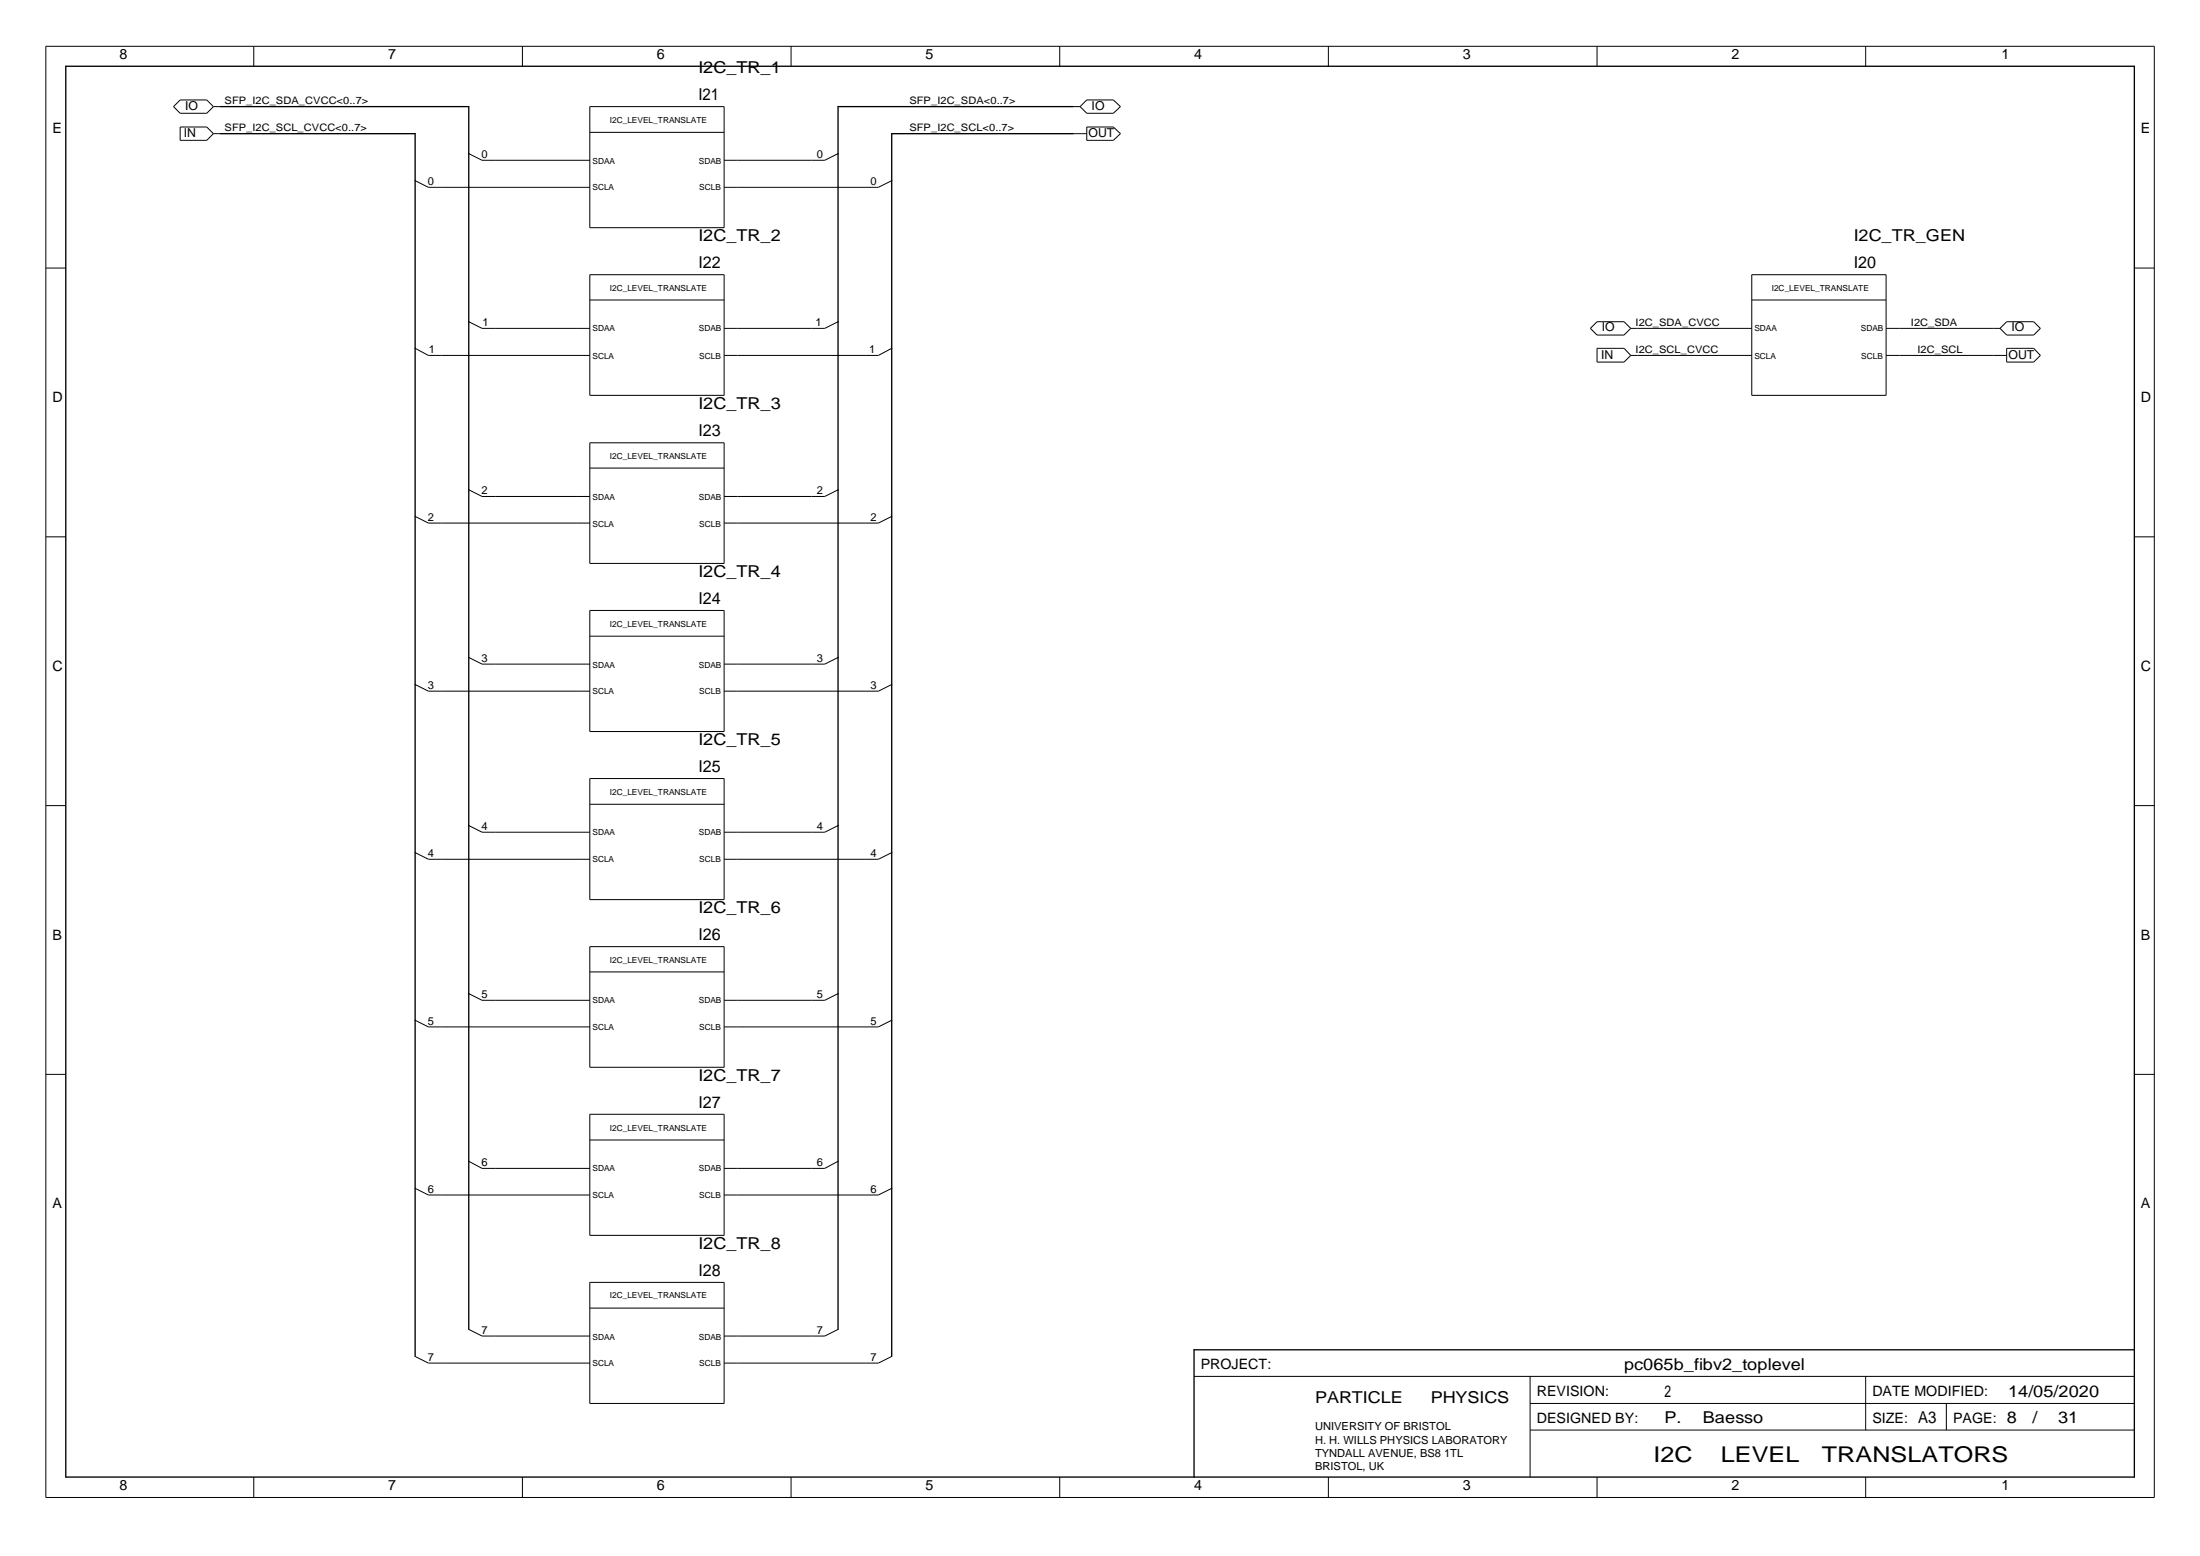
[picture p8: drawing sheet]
<svg xmlns="http://www.w3.org/2000/svg" width="420mm" height="297mm" viewBox="0 0 420 297" stroke-linecap="round" stroke-linejoin="round" font-family="sans-serif">
<g fill="none" stroke="#000" stroke-width=".19">
<path d="M8.8 8.8h402.6v277.1h-402.6zM48.5 8.8v3.8M99.8 8.8v3.8M151.1 8.8v3.8M202.4 8.8v3.8M253.7 8.8v3.8M305 8.8v3.8M356.3 8.8v3.8M33.1 20.4l1.3-1.3h5.1l1.3 1.3-1.3 1.2h-5.1zM34.4 24.2h5.1l1.3 1.3-1.3 1.3h-5.1zM40.8 20.4h1.3M40.8 25.5h1.3"/>
<path d="M79.3 34.5l2.5 1.3h30.8M89.5 29.3l2.6 1.3h20.5M112.6 20.4h25.7v23.1h-25.7zM112.6 25.3h25.7M160.1 29.3l-2.6 1.3h-19.2M170.3 34.5l-2.5 1.3h-29.5M204.9 20.4h1.4M204.9 25.5h2.7M206.3 20.4l1.3-1.3h5l1.4 1.3-1.4 1.2h-5zM207.6 24.2h5l1.4 1.3-1.4 1.3h-5zM8.8 51.2h3.8M112.6 52.4h25.7v23.1h-25.7z"/>
<path d="M112.6 57.3h25.7M334.6 52.4h25.6v23.1h-25.6zM334.6 57.3h25.6M407.6 51.2h3.8M79.3 66.5l2.5 1.4h30.8M89.5 61.4l2.6 1.3h20.5M160.1 61.4l-2.6 1.3h-19.2M170.3 66.5l-2.5 1.4h-29.5M303.7 62.7l1.3-1.3h5.2l1.2 1.3-1.2 1.3h-5.2zM305 66.5h5.2l1.2 1.4-1.2 1.2h-5.2zM311.4 67.9h23.2M311.4 62.7h23.2"/>
<path d="M360.2 67.9h23M360.2 62.7h21.8M383.2 66.5h5.2l1.3 1.4-1.3 1.2h-5.2zM383.2 61.4h5.2l1.3 1.3-1.3 1.3h-5.2l-1.2-1.3zM79.3 98.6l2.5 1.3h30.8M89.5 93.5l2.6 1.3h20.5M112.6 84.5h25.7v23.1h-25.7zM112.6 89.4h25.7M160.1 93.5l-2.6 1.3h-19.2M170.3 98.6l-2.5 1.3h-29.5M8.8 102.5h3.8M112.6 116.5h25.7v23.1h-25.7z"/>
<path d="M407.6 102.5h3.8M79.3 130.7l2.5 1.2h30.8M89.5 125.5l2.6 1.3h20.5M112.6 121.4h25.7M160.1 125.5l-2.6 1.3h-19.2M170.3 130.7l-2.5 1.2h-29.5M8.8 153.8h3.8M89.5 157.6l2.6 1.3h20.5M112.6 148.6h25.7v23.1h-25.7zM112.6 153.5h25.7M160.1 157.6l-2.6 1.3h-19.2M407.6 153.8h3.8"/>
<path d="M79.3 162.8l2.5 1.2h30.8M170.3 162.8l-2.5 1.2h-29.5M79.3 194.8l2.5 1.2h30.8M89.5 189.7l2.6 1.3h20.5M112.6 180.7h25.7v23h-25.7zM112.6 185.5h25.7M160.1 189.7l-2.6 1.3h-19.2M170.3 194.8l-2.5 1.2h-29.5M8.8 205.1h3.8M112.6 212.7h25.7v23.1h-25.7zM112.6 217.6h25.7M407.6 205.1h3.8"/>
<path d="M79.3 226.9l2.5 1.2h30.8M89.5 221.7l2.6 1.3h20.5M160.1 221.7l-2.6 1.3h-19.2M170.3 226.9l-2.5 1.2h-29.5M79.3 258.9l2.5 1.3h30.8M89.5 253.8l2.6 1.2h20.5M112.6 244.8h25.7v23.1h-25.7zM112.6 249.7h25.7M160.1 253.8l-2.6 1.2h-19.2M170.3 258.9l-2.5 1.3h-29.5M228 262.8h179.6M292.2 267.9h115.4"/>
<path d="M292.2 262.8v19.2M292.2 273h115.4M356.3 262.8v10.2M371.7 267.9v5.1M48.5 282v3.9M99.8 282v3.9M151.1 282v3.9M202.4 282v3.9M253.7 282v3.9M305 282v3.9M356.3 282v3.9"/>
</g>
<path d="M12.6 12.6h395v269.4h-395zM42.1 20.4h47.4v233.4M42.1 25.5h37.2v233.4M204.9 20.4h-44.8v233.4M204.9 25.5h-34.6v233.4M407.6 257.7h-179.6v24.3" fill="none" stroke="#000" stroke-width=".25"/>
<g font-size="4.1">
<text x="315.8" y="279.2">I2C</text>
<text x="328.6" y="279.2">LEVEL</text>
<text x="347.9" y="279.2">TRANSLATORS</text>
</g>
<g font-size="3.1">
<text x="133.4" y="13.9">I2C_TR_1</text>
<text x="133.4" y="19.1">I21</text>
<text x="133.4" y="46">I2C_TR_2</text>
<text x="354" y="46">I2C_TR_GEN</text>
<text x="133.4" y="51.2">I22</text>
<text x="354" y="51.2">I20</text>
<text x="133.4" y="83.2">I23</text>
<text x="133.4" y="78.1">I2C_TR_3</text>
<text x="133.4" y="110.1">I2C_TR_4</text>
<text x="133.4" y="115.3">I24</text>
<text x="133.4" y="142.2">I2C_TR_5</text>
<text x="133.4" y="147.4">I25</text>
<text x="133.4" y="179.4">I26</text>
<text x="133.4" y="174.3">I2C_TR_6</text>
<text x="133.4" y="206.4">I2C_TR_7</text>
<text x="133.4" y="211.4">I27</text>
<text x="133.4" y="238.4">I2C_TR_8</text>
<text x="133.4" y="243.5">I28</text>
<text x="310.2" y="261.5">pc065b_fibv2_toplevel</text>
<text x="251.2" y="267.9">PARTICLE</text>
<text x="273.3" y="267.9">PHYSICS</text>
<text x="317.9" y="266.6">2</text>
<text x="383.5" y="266.6">14/05/2020</text>
<text x="317.9" y="271.7">P.</text>
<text x="325.2" y="271.7">Baesso</text>
<text x="366.3" y="271.7">A3</text>
<text x="383.2" y="271.7">8</text>
<text x="388.1" y="271.7">/</text>
<text x="393.1" y="271.7">31</text>
</g>
<g font-size="2.7">
<text x="22.8" y="11.3">8</text>
<text x="74.1" y="11.3">7</text>
<text x="125.4" y="11.3">6</text>
<text x="176.7" y="11.3">5</text>
<text x="228" y="11.3">4</text>
<text x="279.3" y="11.3">3</text>
<text x="330.7" y="11.3">2</text>
<text x="382.2" y="11.3">1</text>
<text x="10" y="25.4">E</text>
<text x="408.9" y="25.4">E</text>
<text x="10" y="76.7">D</text>
<text x="408.9" y="76.7">D</text>
<text x="10" y="128">C</text>
<text x="408.9" y="128">C</text>
<text x="10" y="179.4">B</text>
<text x="408.9" y="179.4">B</text>
<text x="10" y="230.6">A</text>
<text x="408.9" y="230.6">A</text>
<text x="229.3" y="261.4">PROJECT:</text>
<text x="293.5" y="266.6">REVISION:</text>
<text x="357.6" y="266.6">DATE MODIFIED:</text>
<text x="293.5" y="271.6">DESIGNED BY:</text>
<text x="357.6" y="271.6">SIZE:</text>
<text x="373" y="271.6">PAGE:</text>
<text x="22.8" y="284.5">8</text>
<text x="74.1" y="284.5">7</text>
<text x="125.4" y="284.5">6</text>
<text x="176.7" y="284.5">5</text>
<text x="228" y="284.5">4</text>
<text x="279.3" y="284.5">3</text>
<text x="330.7" y="284.5">2</text>
<text x="382.2" y="284.5">1</text>
</g>
<g font-size="2.3">
<text x="35.3" y="21">IO</text>
<text x="208.5" y="21">IO</text>
<text x="35.1" y="26.1">IN</text>
<text x="207.9" y="26.2">OUT</text>
<text x="305.9" y="63.3">IO</text>
<text x="384.2" y="63.3">IO</text>
<text x="305.8" y="68.4">IN</text>
<text x="383.6" y="68.5">OUT</text>
</g>
<g font-size="2.1">
<text x="81.7" y="35.3">0</text>
<text x="92" y="30.2">0</text>
<text x="156" y="30.2">0</text>
<text x="166.2" y="35.3">0</text>
<text x="92.2" y="62.3">1</text>
<text x="155.7" y="62.3">1</text>
<text x="81.9" y="67.4">1</text>
<text x="166" y="67.4">1</text>
<text x="92" y="94.4">2</text>
<text x="156" y="94.4">2</text>
<text x="81.7" y="99.4">2</text>
<text x="166.2" y="99.4">2</text>
<text x="81.7" y="131.5">3</text>
<text x="92" y="126.4">3</text>
<text x="156" y="126.4">3</text>
<text x="166.2" y="131.5">3</text>
<text x="92" y="158.4">4</text>
<text x="156" y="158.4">4</text>
<text x="81.7" y="163.6">4</text>
<text x="166.2" y="163.6">4</text>
<text x="92" y="190.5">5</text>
<text x="156" y="190.5">5</text>
<text x="81.7" y="195.7">5</text>
<text x="166.2" y="195.7">5</text>
<text x="81.7" y="227.7">6</text>
<text x="92" y="222.6">6</text>
<text x="156" y="222.6">6</text>
<text x="166.2" y="227.7">6</text>
<text x="92" y="254.6">7</text>
<text x="156" y="254.6">7</text>
<text x="81.7" y="259.8">7</text>
<text x="166.2" y="259.8">7</text>
<text x="251.2" y="273">UNIVERSITY OF BRISTOL</text>
<text x="251.2" y="275.6">H. H. WILLS PHYSICS LABORATORY</text>
<text x="251.2" y="278.2">TYNDALL AVENUE, BS8 1TL</text>
<text x="251.2" y="280.7">BRISTOL, UK</text>
</g>
<g font-size="2">
<text x="42.9" y="19.8">SFP_I2C_SDA_CVCC&lt;0..7&gt;</text>
<text x="173.7" y="19.8">SFP_I2C_SDA&lt;0..7&gt;</text>
<text x="42.9" y="25">SFP_I2C_SCL_CVCC&lt;0..7&gt;</text>
<text x="173.7" y="25">SFP_I2C_SCL&lt;0..7&gt;</text>
<text x="312.4" y="62.2">I2C_SDA_CVCC</text>
<text x="364.9" y="62.2">I2C_SDA</text>
<text x="312.4" y="67.3">I2C_SCL_CVCC</text>
<text x="366.2" y="67.3">I2C_SCL</text>
</g>
<g font-size="1.6">
<text x="116.5" y="23.4">I2C_LEVEL_TRANSLATE</text>
<text x="113.1" y="31.3">SDAA</text>
<text x="133.5" y="31.3">SDAB</text>
<text x="113.1" y="36.4">SCLA</text>
<text x="133.6" y="36.4">SCLB</text>
<text x="116.5" y="55.5">I2C_LEVEL_TRANSLATE</text>
<text x="338.4" y="55.5">I2C_LEVEL_TRANSLATE</text>
<text x="113.1" y="63.3">SDAA</text>
<text x="133.5" y="63.3">SDAB</text>
<text x="335.1" y="63.3">SDAA</text>
<text x="355.4" y="63.3">SDAB</text>
<text x="113.1" y="68.4">SCLA</text>
<text x="133.6" y="68.4">SCLB</text>
<text x="335.1" y="68.4">SCLA</text>
<text x="355.5" y="68.4">SCLB</text>
<text x="116.5" y="87.6">I2C_LEVEL_TRANSLATE</text>
<text x="113.1" y="95.4">SDAA</text>
<text x="133.5" y="95.4">SDAB</text>
<text x="113.1" y="100.5">SCLA</text>
<text x="133.6" y="100.5">SCLB</text>
<text x="116.5" y="119.7">I2C_LEVEL_TRANSLATE</text>
<text x="113.1" y="127.5">SDAA</text>
<text x="133.5" y="127.5">SDAB</text>
<text x="113.1" y="132.5">SCLA</text>
<text x="133.6" y="132.5">SCLB</text>
<text x="116.5" y="151.7">I2C_LEVEL_TRANSLATE</text>
<text x="113.1" y="159.5">SDAA</text>
<text x="133.5" y="159.5">SDAB</text>
<text x="113.1" y="164.6">SCLA</text>
<text x="133.6" y="164.6">SCLB</text>
<text x="116.5" y="183.8">I2C_LEVEL_TRANSLATE</text>
<text x="113.1" y="191.5">SDAA</text>
<text x="133.5" y="191.5">SDAB</text>
<text x="113.1" y="196.7">SCLA</text>
<text x="133.6" y="196.7">SCLB</text>
<text x="116.5" y="215.8">I2C_LEVEL_TRANSLATE</text>
<text x="113.1" y="223.6">SDAA</text>
<text x="133.5" y="223.6">SDAB</text>
<text x="113.1" y="228.7">SCLA</text>
<text x="133.6" y="228.7">SCLB</text>
<text x="116.5" y="247.9">I2C_LEVEL_TRANSLATE</text>
<text x="113.1" y="255.7">SDAA</text>
<text x="133.5" y="255.7">SDAB</text>
<text x="113.1" y="260.8">SCLA</text>
<text x="133.6" y="260.8">SCLB</text>
</g>
</svg>
